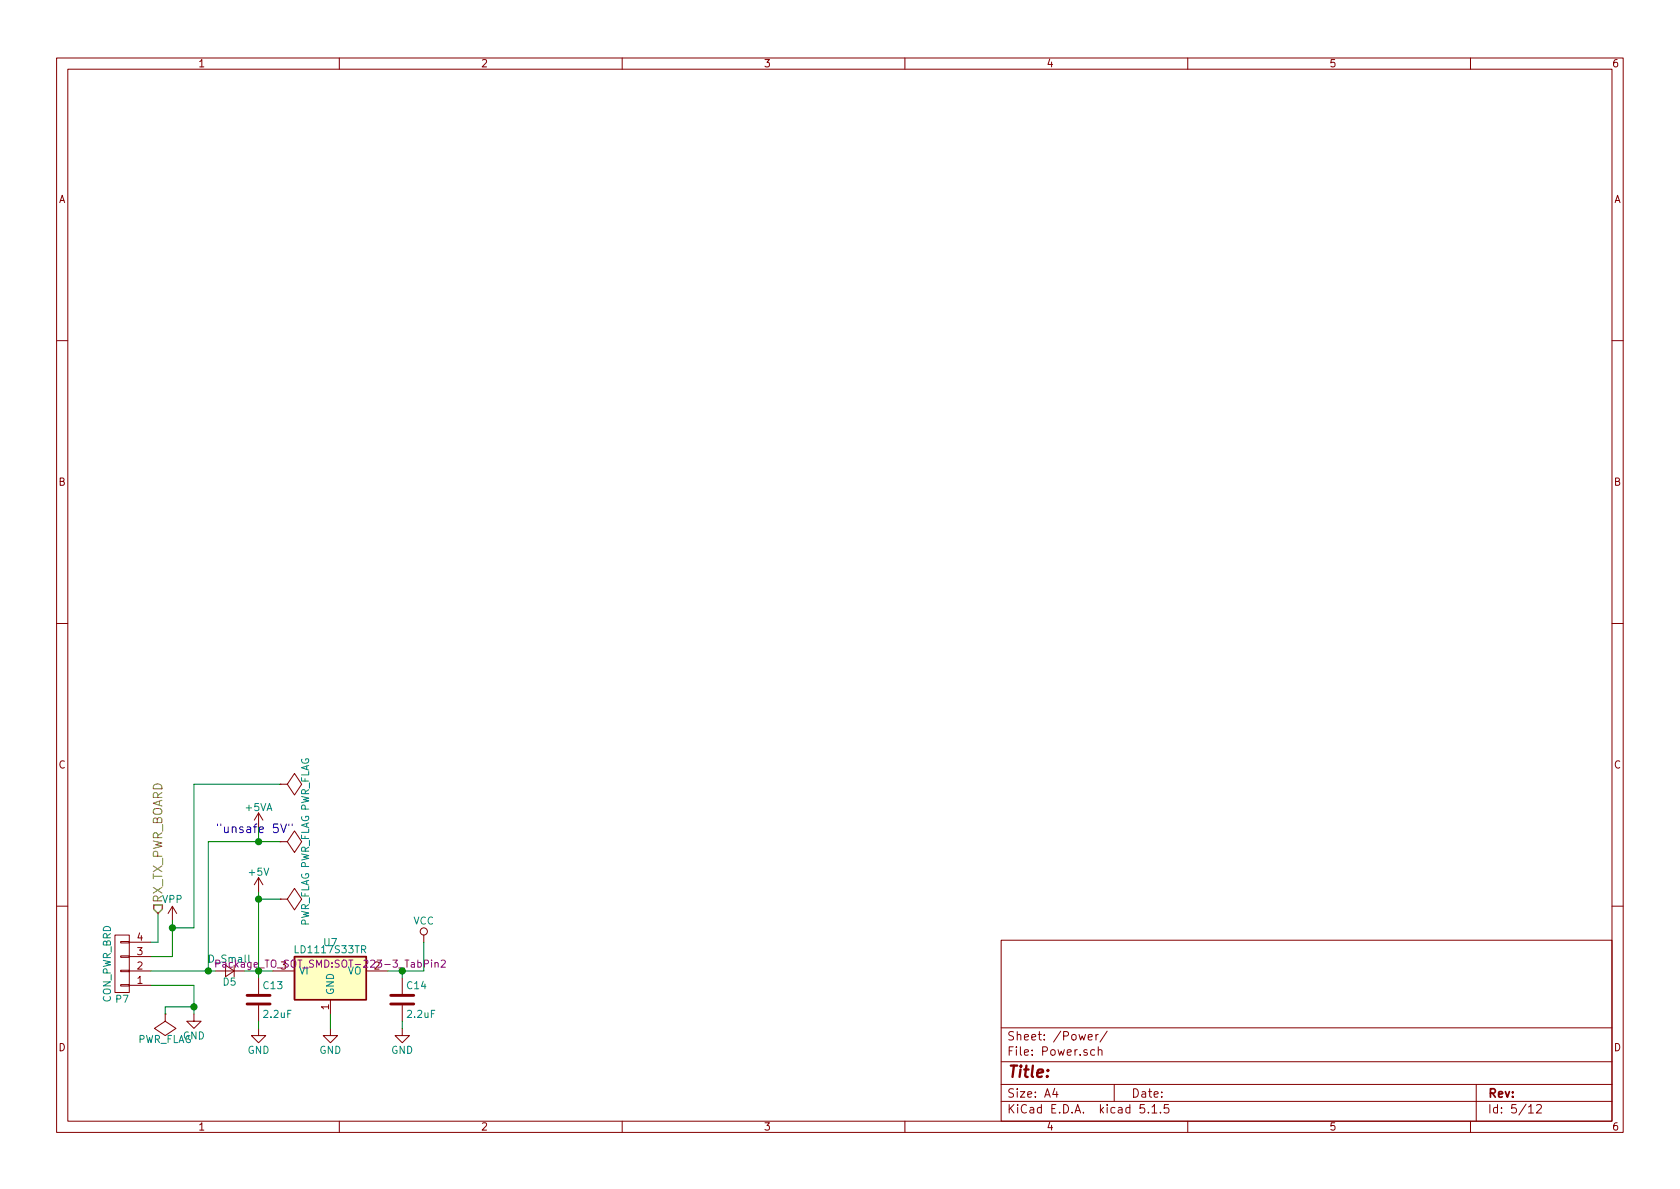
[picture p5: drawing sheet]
EESchema Schematic File Version 4
LIBS:bldc-controller-cache
EELAYER 29 0
EELAYER END
$Descr A4 11693 8268
encoding utf-8
Sheet 5 12
Title ""
Date ""
Rev ""
Comp ""
Comment1 ""
Comment2 ""
Comment3 ""
Comment4 ""
$EndDescr
$Comp
L bldc-controller-rescue:CONN_01X04 P7
U 1 1
P 850 6700
F 0 "P7" H 850 6950 50  0000 C CNN
F 1 "CON_PWR_BRD" V 950 6700 50  0000 C CNN
F 2 "Connector_PinHeader_2.54mm:PinHeader_1x04_P2.54mm_Vertical" H 850 6700 50  0001 C CNN
F 3 "" H 850 6700 50  0000 C CNN
	1    850  6700
	-1   0    0    1   
$EndComp
$Comp
L bldc-controller-rescue:GND #PWR021
U 1 1
P 1350 7050
F 0 "#PWR021" H 1350 6800 50  0001 C CNN
F 1 "GND" H 1350 6900 50  0000 C CNN
F 2 "" H 1350 7050 50  0000 C CNN
F 3 "" H 1350 7050 50  0000 C CNN
	1    1350 7050
	1    0    0    -1  
$EndComp
$Comp
L bldc-controller-rescue:C C13
U 1 1
P 1800 6950
AR Path="/577ED254" Ref="C13"  Part="1" 
AR Path="/57903743/577ED254" Ref="C13"  Part="1" 
F 0 "C13" H 1825 7050 50  0000 L CNN
F 1 "2.2uF" H 1825 6850 50  0000 L CNN
F 2 "Capacitor_SMD:C_0603_1608Metric" H 1838 6800 50  0001 C CNN
F 3 "" H 1800 6950 50  0000 C CNN
	1    1800 6950
	1    0    0    -1  
$EndComp
$Comp
L bldc-controller-rescue:C C14
U 1 1
P 2800 6950
AR Path="/577ED285" Ref="C14"  Part="1" 
AR Path="/57903743/577ED285" Ref="C14"  Part="1" 
F 0 "C14" H 2825 7050 50  0000 L CNN
F 1 "2.2uF" H 2825 6850 50  0000 L CNN
F 2 "Capacitor_SMD:C_0603_1608Metric" H 2838 6800 50  0001 C CNN
F 3 "" H 2800 6950 50  0000 C CNN
	1    2800 6950
	1    0    0    -1  
$EndComp
$Comp
L bldc-controller-rescue:GND #PWR022
U 1 1
P 1800 7150
F 0 "#PWR022" H 1800 6900 50  0001 C CNN
F 1 "GND" H 1800 7000 50  0000 C CNN
F 2 "" H 1800 7150 50  0000 C CNN
F 3 "" H 1800 7150 50  0000 C CNN
	1    1800 7150
	1    0    0    -1  
$EndComp
$Comp
L bldc-controller-rescue:GND #PWR023
U 1 1
P 2800 7150
F 0 "#PWR023" H 2800 6900 50  0001 C CNN
F 1 "GND" H 2800 7000 50  0000 C CNN
F 2 "" H 2800 7150 50  0000 C CNN
F 3 "" H 2800 7150 50  0000 C CNN
	1    2800 7150
	1    0    0    -1  
$EndComp
$Comp
L bldc-controller-rescue:GND #PWR024
U 1 1
P 2300 7150
F 0 "#PWR024" H 2300 6900 50  0001 C CNN
F 1 "GND" H 2300 7000 50  0000 C CNN
F 2 "" H 2300 7150 50  0000 C CNN
F 3 "" H 2300 7150 50  0000 C CNN
	1    2300 7150
	1    0    0    -1  
$EndComp
$Comp
L bldc-controller-rescue:VCC #PWR025
U 1 1
P 2950 6550
AR Path="/577ED553" Ref="#PWR025"  Part="1" 
AR Path="/57903743/577ED553" Ref="#PWR025"  Part="1" 
F 0 "#PWR025" H 2950 6400 50  0001 C CNN
F 1 "VCC" H 2950 6700 50  0000 C CNN
F 2 "" H 2950 6550 50  0000 C CNN
F 3 "" H 2950 6550 50  0000 C CNN
	1    2950 6550
	1    0    0    -1  
$EndComp
Text HLabel 1100 6350 1    60   Input ~ 0
RX_TX_PWR_BOARD
$Comp
L bldc-controller-rescue:LD1117S33TR U7
U 1 1
P 2300 6800
F 0 "U7" H 2300 7050 50  0000 C CNN
F 1 "LD1117S33TR" H 2300 7000 50  0000 C CNN
F 2 "Package_TO_SOT_SMD:SOT-223-3_TabPin2" H 2300 6900 50  0000 C CNN
F 3 "" H 2300 6800 50  0000 C CNN
	1    2300 6800
	1    0    0    -1  
$EndComp
$Comp
L bldc-controller-rescue:PWR_FLAG #FLG026
U 1 1
P 1150 7050
F 0 "#FLG026" H 1150 7145 50  0001 C CNN
F 1 "PWR_FLAG" H 1150 7230 50  0000 C CNN
F 2 "" H 1150 7050 50  0000 C CNN
F 3 "" H 1150 7050 50  0000 C CNN
	1    1150 7050
	-1   0    0    1   
$EndComp
$Comp
L bldc-controller-rescue:VPP #PWR027
U 1 1
P 1200 6400
F 0 "#PWR027" H 1200 6250 50  0001 C CNN
F 1 "VPP" H 1200 6550 50  0000 C CNN
F 2 "" H 1200 6400 50  0000 C CNN
F 3 "" H 1200 6400 50  0000 C CNN
	1    1200 6400
	1    0    0    -1  
$EndComp
Wire Wire Line
	1050 6850 1350 6850
Wire Wire Line
	1350 6850 1350 7000
Wire Wire Line
	2300 7050 2300 7150
Wire Wire Line
	1800 7100 1800 7150
Wire Wire Line
	2800 7100 2800 7150
Wire Wire Line
	2700 6750 2800 6750
Wire Wire Line
	1700 6750 1800 6750
Connection ~ 1800 6750
Wire Wire Line
	2950 6750 2950 6550
Connection ~ 2800 6750
Wire Wire Line
	1100 6350 1100 6550
Wire Wire Line
	1100 6550 1050 6550
Wire Wire Line
	1150 7050 1150 7000
Wire Wire Line
	1150 7000 1350 7000
Connection ~ 1350 7000
Wire Wire Line
	2800 6800 2800 6750
Wire Wire Line
	1200 6400 1200 6450
$Comp
L bldc-controller-rescue:+5V #PWR028
U 1 1
P 1800 6200
AR Path="/57B42FF7" Ref="#PWR028"  Part="1" 
AR Path="/57903743/57B42FF7" Ref="#PWR028"  Part="1" 
F 0 "#PWR028" H 1800 6050 50  0001 C CNN
F 1 "+5V" H 1800 6340 50  0000 C CNN
F 2 "" H 1800 6200 50  0000 C CNN
F 3 "" H 1800 6200 50  0000 C CNN
	1    1800 6200
	1    0    0    -1  
$EndComp
$Comp
L bldc-controller-rescue:PWR_FLAG #FLG029
U 1 1
P 1950 5450
F 0 "#FLG029" H 1950 5545 50  0001 C CNN
F 1 "PWR_FLAG" H 1950 5630 50  0000 C CNN
F 2 "" H 1950 5450 50  0000 C CNN
F 3 "" H 1950 5450 50  0000 C CNN
	1    1950 5450
	0    1    1    0   
$EndComp
$Comp
L bldc-controller-rescue:PWR_FLAG #FLG030
U 1 1
P 1950 5850
F 0 "#FLG030" H 1950 5945 50  0001 C CNN
F 1 "PWR_FLAG" H 1950 6030 50  0000 C CNN
F 2 "" H 1950 5850 50  0000 C CNN
F 3 "" H 1950 5850 50  0000 C CNN
	1    1950 5850
	0    1    1    0   
$EndComp
Wire Wire Line
	1450 5850 1450 6750
$Comp
L bldc-controller-rescue:PWR_FLAG #FLG031
U 1 1
P 1950 6250
F 0 "#FLG031" H 1950 6345 50  0001 C CNN
F 1 "PWR_FLAG" H 1950 6430 50  0000 C CNN
F 2 "" H 1950 6250 50  0000 C CNN
F 3 "" H 1950 6250 50  0000 C CNN
	1    1950 6250
	0    1    1    0   
$EndComp
Wire Wire Line
	1800 6200 1800 6250
Wire Wire Line
	1950 6250 1800 6250
Connection ~ 1800 6250
Wire Wire Line
	1450 5850 1800 5850
Wire Wire Line
	1200 6450 1350 6450
Wire Wire Line
	1350 6450 1350 5450
Wire Wire Line
	1350 5450 1950 5450
Connection ~ 1200 6450
$Comp
L bldc-controller-rescue:+5VA #PWR032
U 1 1
P 1800 5750
AR Path="/57B577AF" Ref="#PWR032"  Part="1" 
AR Path="/57903743/57B577AF" Ref="#PWR032"  Part="1" 
F 0 "#PWR032" H 1800 5600 50  0001 C CNN
F 1 "+5VA" H 1800 5890 50  0000 C CNN
F 2 "" H 1800 5750 50  0000 C CNN
F 3 "" H 1800 5750 50  0000 C CNN
	1    1800 5750
	1    0    0    -1  
$EndComp
Wire Wire Line
	1800 5750 1800 5850
Connection ~ 1800 5850
Text Notes 1500 5800 0    60   ~ 0
"unsafe 5V"
Wire Wire Line
	1200 6650 1050 6650
Wire Wire Line
	1050 6750 1450 6750
$Comp
L bldc-controller-rescue:D_Small D5
U 1 1
P 1600 6750
F 0 "D5" H 1550 6830 50  0000 L CNN
F 1 "D_Small" H 1450 6670 50  0000 L CNN
F 2 "Diode_SMD:D_SOD-323" V 1600 6750 50  0001 C CNN
F 3 "" V 1600 6750 50  0000 C CNN
	1    1600 6750
	-1   0    0    1   
$EndComp
Connection ~ 1450 6750
Wire Wire Line
	1800 6750 1900 6750
Wire Wire Line
	1800 6750 1800 6800
Wire Wire Line
	2800 6750 2950 6750
Wire Wire Line
	1350 7000 1350 7050
Wire Wire Line
	1800 6250 1800 6750
Wire Wire Line
	1200 6450 1200 6650
Wire Wire Line
	1800 5850 1950 5850
Wire Wire Line
	1450 6750 1500 6750
$EndSCHEMATC
